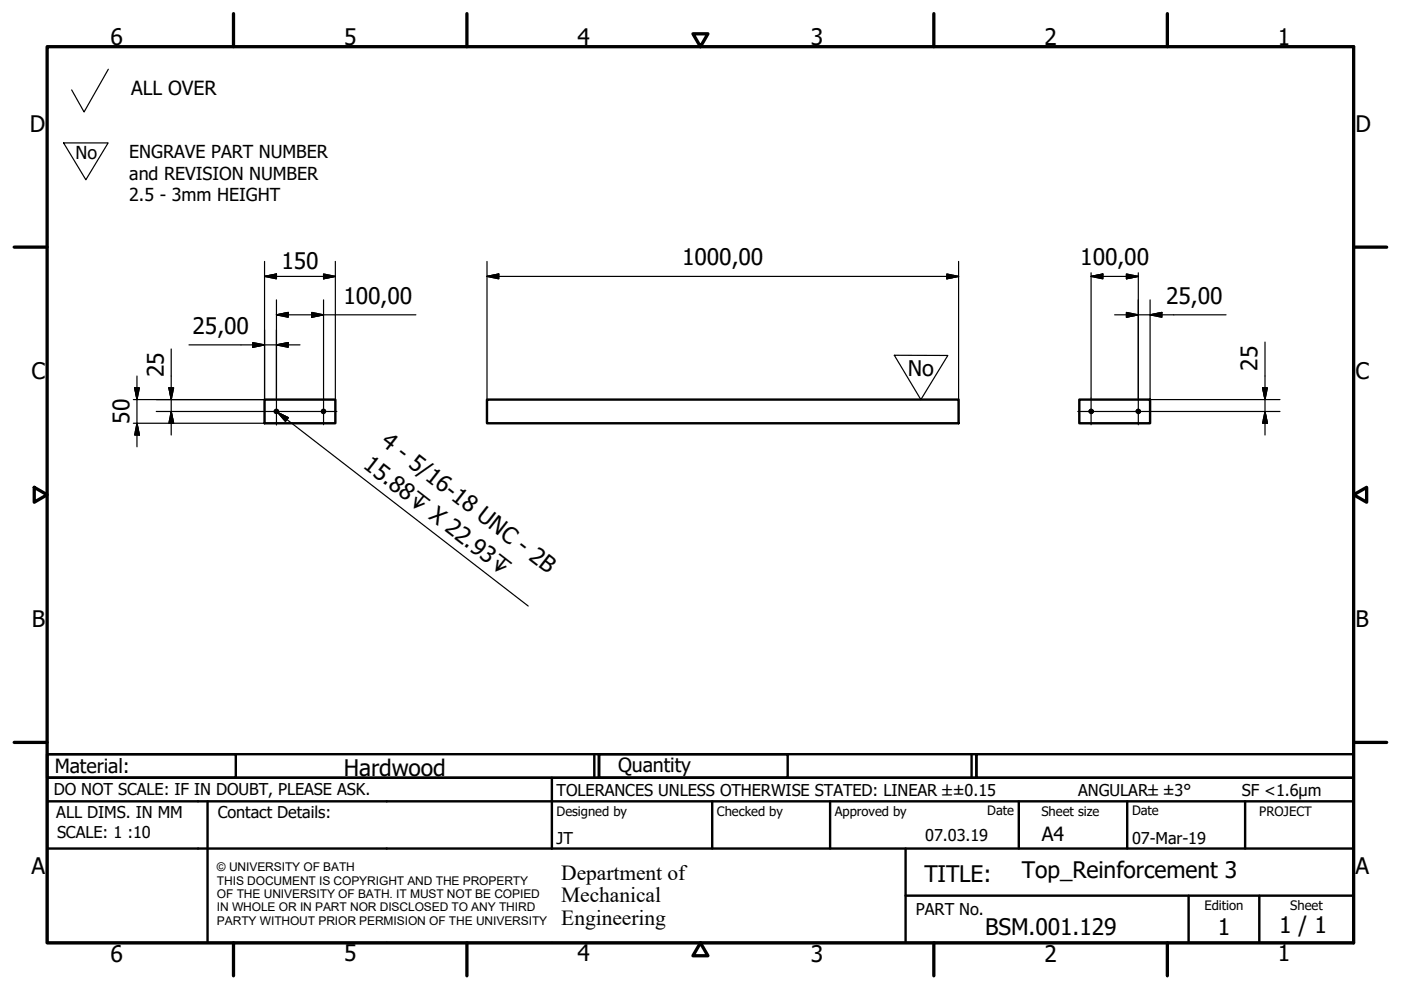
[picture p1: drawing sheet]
<svg xmlns="http://www.w3.org/2000/svg" width="297mm" height="210mm" viewBox="0 0 297 210" stroke-linecap="round" stroke-linejoin="round" font-family="sans-serif">
<!-- layer: Visible (ISO) -->
<g fill="none" stroke="#000" stroke-width=".51">
<path d="M56.1 84.7h15v5h-15zM103.3 84.7h99.9v5h-99.9zM228.8 84.7h15v5h-15z"/>
<circle cx="58.6" cy="87.2" r=".33"/>
<circle cx="68.6" cy="87.2" r=".33"/>
<circle cx="231.3" cy="87.2" r=".33"/>
<circle cx="241.3" cy="87.2" r=".33"/>
</g>
<!-- layer: Visible Narrow (ISO) -->
<path d="M59 87.3a.39 .39 0 0 0-.3-.5 .39 .39 0 0 0-.5 .4 .39 .39 0 0 0 .3 .4M69 87.3a.39 .39 0 0 0-.3-.5 .39 .39 0 0 0-.5 .4 .39 .39 0 0 0 .3 .4M231 87.3a.39 .39 0 0 1 .3-.5 .39 .39 0 0 1 .4 .4 .39 .39 0 0 1-.3 .4M240.9 87.3a.39 .39 0 0 1 .4-.5 .39 .39 0 0 1 .4 .4 .39 .39 0 0 1-.3 .4" fill="none" stroke="#000" stroke-width=".36"/>
<!-- layer: Border (ISO) -->
<g fill="none" stroke="#000" stroke-width=".7">
<path d="M10 9.9h277v190h-277zM49.5 2.9v7M99 2.9v7M146.9 7.2h3.2l-1.6 2.7zM198 2.9v7M247.5 2.9v7M3 52.4h7M287 52.4h7M7.3 103.3l2.7 1.6-2.7 1.6zM287 104.9l2.8-1.6v3.2zM3 157.4h7M287 157.4h7"/>
<path d="M49.5 199.9v7M99 199.9v7M148.5 199.9l1.6 2.7h-3.2zM198 199.9v7M247.5 199.9v7"/>
</g>
<!-- layer: Title (ISO) -->
<g fill="none" stroke="#000" stroke-width=".51">
<path d="M10 159.9h40v5h-40zM10 159.9h117v5h-117zM126 159.9v5M127 159.9h40v5h-40zM127 159.9h80v5h-80zM206 159.9v5M207 159.9h80v5h-80zM10 169.9v-5h277v5M10 169.9h277v30h-277zM10 179.9h277M44 169.9v30M117 164.9v15"/>
<path d="M151 169.9v10M176 169.9v10M192 179.9v20M216 169.9v10M239 169.9v10M264 169.9v10M192 189.9h95M252 189.9v10M267 189.9v10"/>
</g>
<!-- layer: Sketch Geometry (ISO) -->
<path d="M23 14.7l-5.2 9-2.6-4.6M13.5 30.3h9.4l-4.7 7.8zM189.6 75.3l11.4 .1-5.8 9.3z" fill="none" stroke="#000" stroke-width=".25"/>
<path d="M195.2 94.1h.1" fill="none" stroke="#fff" stroke-width=".21"/>
<!-- layer: Center Mark (ISO) -->
<path d="M58.6 84.3v5.8M68.6 84.4v5.7M231.3 84.4v5.7M241.3 84.4v5.7" fill="none" stroke="#000" stroke-width=".25"/>
<!-- layer: Centerline (ISO) -->
<path d="M55.7 87.2h15.7M228.5 87.2h15.7" fill="none" stroke="#000" stroke-width=".25"/>
<!-- layer: Symbol (ISO) -->
<path d="M58.8 87.4l2.3 1.2-.6 .8zM58.8 87.4l53.2 41.1" fill="none" stroke="#000" stroke-width=".25"/>
<path d="M58.8 87.4l2.3 1.2zM58.8 87.4l2.3 1.2-.6 .8z" fill="#000" stroke="#000" stroke-width=".25"/>
<!-- layer: Dimension (ISO) -->
<g fill="none" stroke="#000" stroke-width=".25">
<path d="M56.1 58.6l2.5-.5v1zM56.1 58.6h15M56.1 55.4v29.3h-27.8M68.6 58.1l2.5 .5-2.5 .5zM71.1 55.4v29.3M103.3 58.6l2.4-.5v1zM103.3 58.6h99.9M103.3 55.4v29.3M200.7 58.1l2.5 .5-2.5 .5zM203.2 55.4v29.3M231.3 58.6l2.5-.5v1zM231.3 58.6h10"/>
<path d="M231.3 57.8v26.6M238.8 58.1l2.5 .5-2.5 .5zM241.3 57.8v26.6M29 79.7v15M36.3 74v18.2M40.1 73.1h23.5M53.6 72.6l2.5 .5-2.5 .5zM58.6 73.1l2.5-.5v1zM58.6 66.8l2.5-.6v1.1zM58.6 63.6v20.7M58.6 66.8h29.6M66.1 66.2l2.5 .6-2.5 .5z"/>
<path d="M68.6 63.6v20.8M236.3 66.8h23.6M238.8 66.2l2.5 .6-2.5 .5zM243.8 66.8l2.5-.6v1.1zM243.8 63.6v21.1h27.6M268.2 72.5v19.7M28.3 89.7h27.8M28.6 82.2h.9l-.5 2.5zM29 89.7l.5 2.5h-.9zM33.1 87.2h22.6M35.8 82.2h1l-.5 2.5zM36.3 87.2l.5 2.5h-1z"/>
<path d="M244.2 87.2h27.2M267.7 82.2h1l-.5 2.5zM268.2 87.2l.5 2.5h-1z"/>
</g>
<g fill="#000" stroke="#000" stroke-width=".25">
<path d="M56.1 58.6l2.5-.5zM56.1 58.6l2.5-.5v1zM68.6 59.1l2.5-.5zM68.6 58.1l2.5 .5-2.5 .5zM103.3 58.6l2.4-.5zM103.3 58.6l2.4-.5v1zM200.7 59.1l2.5-.5zM200.7 58.1l2.5 .5-2.5 .5zM231.3 58.6l2.5-.5zM231.3 58.6l2.5-.5v1zM238.8 59.1l2.5-.5zM238.8 58.1l2.5 .5-2.5 .5z"/>
<path d="M53.6 73.6l2.5-.5zM53.6 72.6l2.5 .5-2.5 .5zM58.6 73.1l2.5-.5zM58.6 73.1l2.5-.5v1zM58.6 66.8l2.5-.6zM58.6 66.8l2.5-.6v1.1zM66.1 67.3l2.5-.5zM66.1 66.2l2.5 .6-2.5 .5zM238.8 67.3l2.5-.5zM238.8 66.2l2.5 .6-2.5 .5zM243.8 66.8l2.5-.6zM243.8 66.8l2.5-.6v1.1z"/>
<path d="M28.6 82.2l.4 2.5zM28.6 82.2h.9l-.5 2.5zM29 89.7l.5 2.5zM29 89.7l.5 2.5h-.9zM35.8 82.2l.5 2.5zM35.8 82.2h1l-.5 2.5zM36.3 87.2l.5 2.5zM36.3 87.2l.5 2.5h-1zM267.7 82.2l.5 2.5zM267.7 82.2h1l-.5 2.5zM268.2 87.2l.5 2.5zM268.2 87.2l.5 2.5h-1z"/>
</g>
<g font-size="4.8">
<text x="23.4" y="9.5">6</text>
<text x="72.9" y="9.5">5</text>
<text x="122.4" y="9.5">4</text>
<text x="171.9" y="9.5">3</text>
<text x="221.4" y="9.5">2</text>
<text x="270.9" y="9.5">1</text>
<text x="6.3" y="27.9">D</text>
<text x="287.4" y="27.9">D</text>
<text x="59.7" y="57">150</text>
<text x="144.6" y="56.2">1000,00</text>
<text x="229" y="56.2">100,00</text>
<text x="72.8" y="64.4">100,00</text>
<text x="247.2" y="64.4">25,00</text>
<text x="40.8" y="70.7">25,00</text>
<text x="6.7" y="80.4">C</text>
<text x="34.7" y="80" transform="rotate(-90 34.7 80)">25</text>
<text x="266.6" y="78.6" transform="rotate(-90 266.6 78.6)">25</text>
<text x="287.4" y="80.4">C</text>
<text x="27.5" y="89.9" transform="rotate(-90 27.5 89.9)">50</text>
<text x="80.5" y="94.2" transform="rotate(38 80.5 94.2)">4 - 5/16-18 UNC - 2B</text>
<text x="76.8" y="99.1" transform="rotate(38 76.8 99.1)">15.88↧ X 22.93↧</text>
<text x="6.8" y="132.9">B</text>
<text x="287.4" y="132.9">B</text>
<text x="72.9" y="164.6">Hardwood</text>
<text x="6.7" y="185.4">A</text>
<text x="287.4" y="185.4">A</text>
<text x="196" y="187">TITLE:</text>
<text x="216.7" y="186.3">Top_Reinforcement 3</text>
<text x="271.2" y="197.9">1 / 1</text>
<text x="23.4" y="203.9">6</text>
<text x="72.9" y="203.8">5</text>
<text x="122.4" y="203.8">4</text>
<text x="171.9" y="203.9">3</text>
<text x="208.9" y="198.2">BSM.001.129</text>
<text x="221.4" y="203.9">2</text>
<text x="258.2" y="198.2">1</text>
<text x="270.9" y="203.8">1</text>
</g>
<g font-size="4.6">
<text x="192.5" y="79.8">No</text>
<text x="119" y="186.5">Department of</text>
<text x="119" y="191.3">Mechanical</text>
<text x="119" y="196">Engineering</text>
</g>
<g font-size="4.1">
<text x="27.8" y="20.1">ALL OVER</text>
<text x="11.6" y="163.9">Material:</text>
<text x="131" y="163.7">Quantity</text>
<text x="220.9" y="178.4">A4</text>
</g>
<g font-size="3.8">
<text x="16" y="33.6">No</text>
<text x="27.4" y="33.5">ENGRAVE PART NUMBER</text>
<text x="27.4" y="38.1">and REVISION NUMBER</text>
<text x="27.4" y="42.6">2.5 - 3mm HEIGHT</text>
</g>
<g font-size="3.5">
<text x="11.4" y="168.5">DO NOT SCALE: IF IN DOUBT, PLEASE ASK.</text>
<text x="11.9" y="173.5">ALL DIMS. IN MM</text>
<text x="46.2" y="173.5">Contact Details:</text>
<text x="118" y="168.8">TOLERANCES UNLESS OTHERWISE STATED: LINEAR ±±0.15</text>
<text x="228.6" y="168.8">ANGULAR±±3°</text>
<text x="263.3" y="168.8">SF &lt;1.6µm</text>
<text x="12.1" y="177.6">SCALE: 1 :10</text>
<text x="118" y="178.9">JT</text>
<text x="196.2" y="178.3">07.03.19</text>
<text x="240" y="178.9">07-Mar-19</text>
<text x="194.2" y="194.1">PART No.</text>
</g>
<g font-size="2.8">
<text x="118" y="173">Designed by</text>
<text x="152" y="173">Checked by</text>
<text x="177" y="173">Approved by</text>
<text x="209.3" y="172.9">Date</text>
<text x="220.8" y="173">Sheet size</text>
<text x="240" y="172.9">Date</text>
<text x="267" y="172.9">PROJECT</text>
<text x="255.4" y="193">Edition</text>
<text x="273.6" y="193">Sheet</text>
</g>
<g font-size="2.5">
<text x="46" y="184.7">© UNIVERSITY OF BATH</text>
<text x="46" y="187.6">THIS DOCUMENT IS COPYRIGHT AND THE PROPERTY</text>
<text x="46" y="190.4">OF THE UNIVERSITY OF BATH. IT MUST NOT BE COPIED</text>
<text x="46" y="193.2">IN WHOLE OR IN PART NOR DISCLOSED TO ANY THIRD</text>
<text x="46" y="196.1">PARTY WITHOUT PRIOR PERMISION OF THE UNIVERSITY</text>
</g>
</svg>
